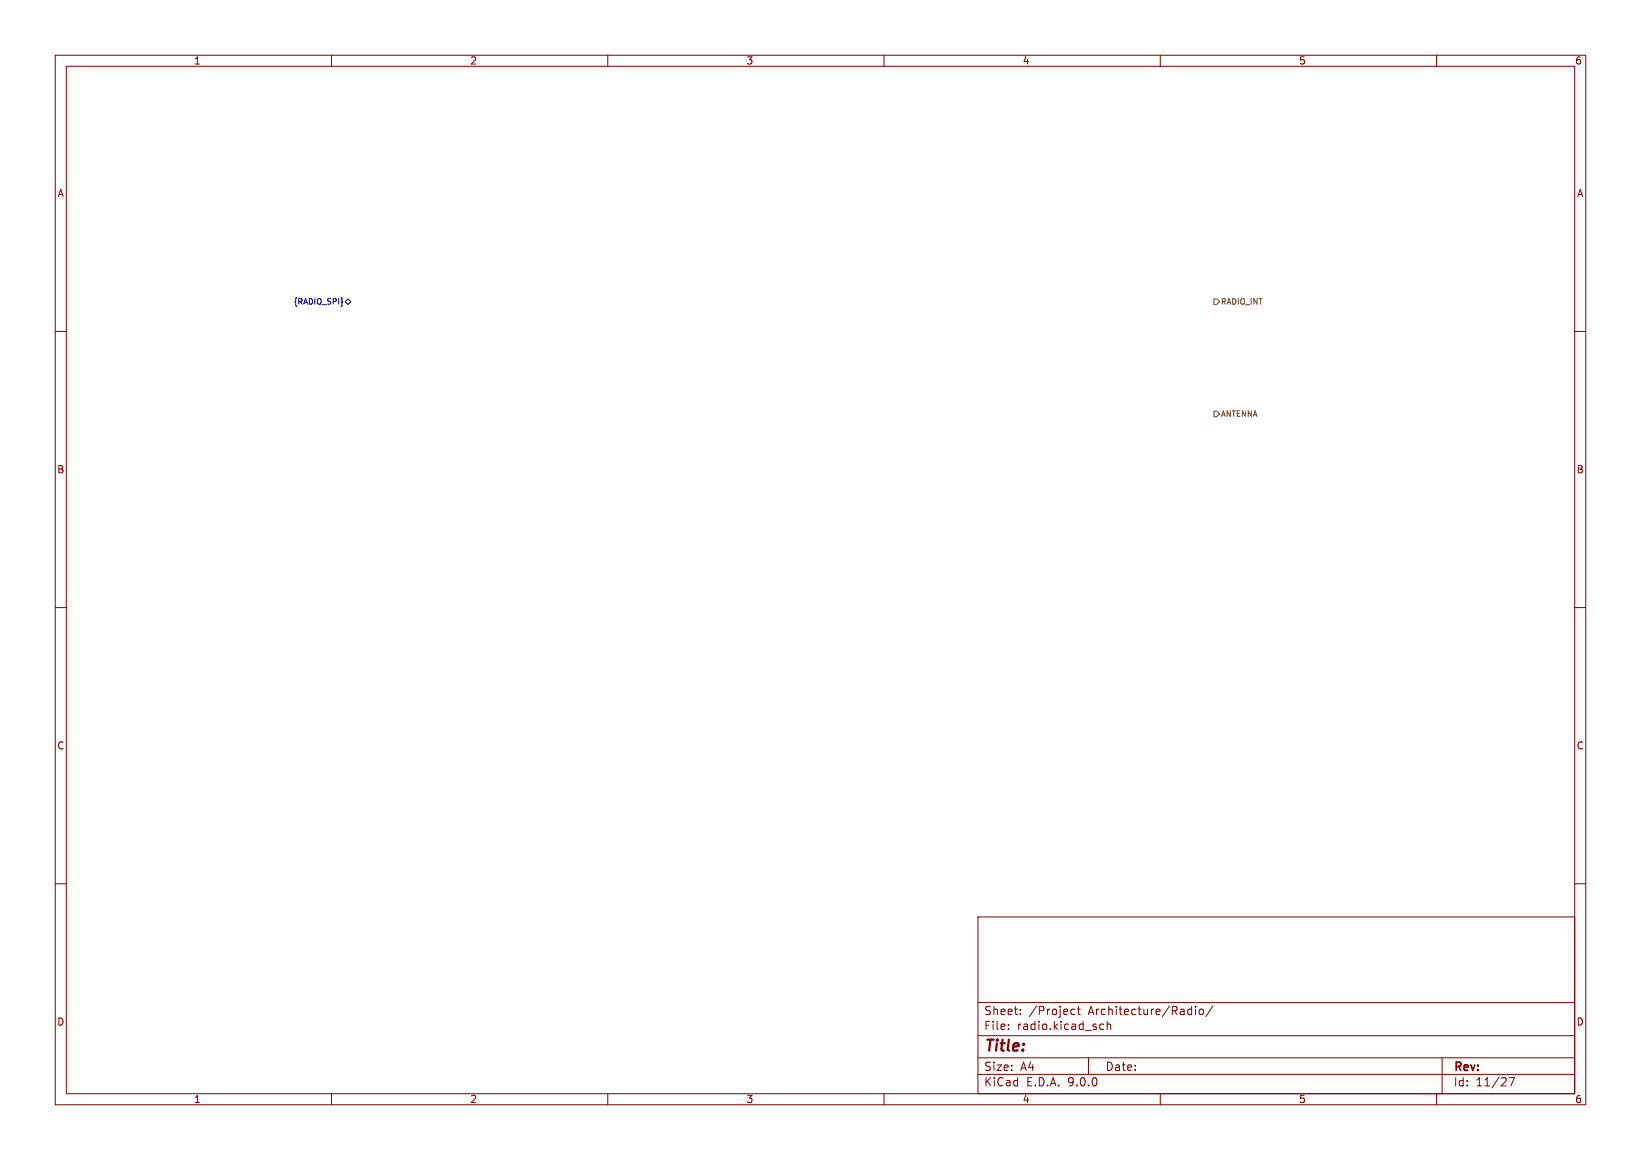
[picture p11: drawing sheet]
<svg xmlns="http://www.w3.org/2000/svg" width="297mm" height="210mm" viewBox="0 0 297 210" stroke-linecap="round" stroke-linejoin="round" font-family="sans-serif">
<g fill="none" stroke="#840000" stroke-width=".18">
<path d="M10 10h277v190h-277zM12 12h273v186h-273zM60 10v2M110 10v2M160 10v2M210 10v2M260 10v2M10 60h2M285 60h2M10 110h2M285 110h2M10 160h2"/>
<path d="M177 166h108v32h-108zM285 160h2M60 198v2M110 198v2M160 198v2M177 194.5h108M177 191.5h108M177 187.5h108M177 181.5h108M182.5 186.3v.1M182.5 185.5v.1M184.7 183.6v.1"/>
<path d="M184.7 182.8v.1M194 183.6h.5M194 182.8h.5M195 182.7h.5M195.2 182.2v1.3l.3 .2M197 191.5v3M199.2 186.3h.5M199.2 185.5h.5M200.4 185.5l.2-.1 .4 .1v.9M200.4 184.9v1.5M210 198v2M215.5 182.7l.2 .1"/>
<path d="M215.7 182.2v1.5M215.7 183.6l-.2 .1M216.4 182.2v.1M216.4 182.7v1M217.2 182.8l.3-.1 .3 .3v.4l-.3 .3-.3-.1-.2-.2v-.4zM219.5 182.1l-1.3 2M260 198v2M261 191.5v6.5M273.1 195.1h1l-.6 1.5"/>
</g>
<path d="M61.9 54.6l.1 .1h-.1M62.5 54.6l.5-.5 .5 .5-.5 .5z" fill="none" stroke="#000084" stroke-width=".18"/>
<path d="M219.7 54.1h.5l.5 .5-.5 .5h-.5zM219.7 74.4h.5l.5 .5-.5 .5h-.5z" fill="none" stroke="#725600" stroke-width=".18"/>
<text font-size="2.8" fill="#840000" x="178" y="190.9">Title:</text>
<g font-size="2.1" fill="#840000">
<text x="178" y="184">Sheet:</text>
<text x="186.2" y="184">/Project</text>
<text x="197" y="184">Architecture/Radio/</text>
<text x="178" y="186.7">File:</text>
<text x="184.1" y="186.7">radio.kicad_sch</text>
<text x="178" y="196.9">KiCad</text>
<text x="178" y="194.1">Size:</text>
<text x="184.7" y="194.1">A4</text>
<text x="185.7" y="196.9">E.D.A.</text>
<text x="193.3" y="196.9">9.0.0</text>
<text x="200" y="194.1">Date:</text>
<text x="263" y="194.3">Rev:</text>
<text x="263" y="196.9">Id:</text>
<text x="267.1" y="196.9">11/27</text>
</g>
<g font-size="1.8" fill="#840000">
<text x="35" y="11.9">1</text>
<text x="85" y="11.9">2</text>
<text x="135" y="11.9">3</text>
<text x="185" y="11.9">4</text>
<text x="235" y="11.9">5</text>
<text x="285" y="11.9">6</text>
<text x="10.3" y="35.9">A</text>
<text x="285.3" y="35.9">A</text>
<text x="10.3" y="85.9">B</text>
<text x="285.3" y="85.9">B</text>
<text x="10.3" y="135.9">C</text>
<text x="285.3" y="135.9">C</text>
<text x="10.3" y="185.9">D</text>
<text x="285.3" y="185.9">D</text>
<text x="35" y="199.9">1</text>
<text x="85" y="199.9">2</text>
<text x="135" y="199.9">3</text>
<text x="185" y="199.9">4</text>
<text x="235" y="199.9">5</text>
<text x="285" y="199.9">6</text>
</g>
<text font-size="1.4" fill="#000084" x="53" y="55.3">{RADIO_SPI}</text>
<g font-size="1.4" fill="#725600">
<text x="220.9" y="55.3">RADIO_INT</text>
<text x="220.9" y="75.7">ANTENNA</text>
</g>
</svg>
